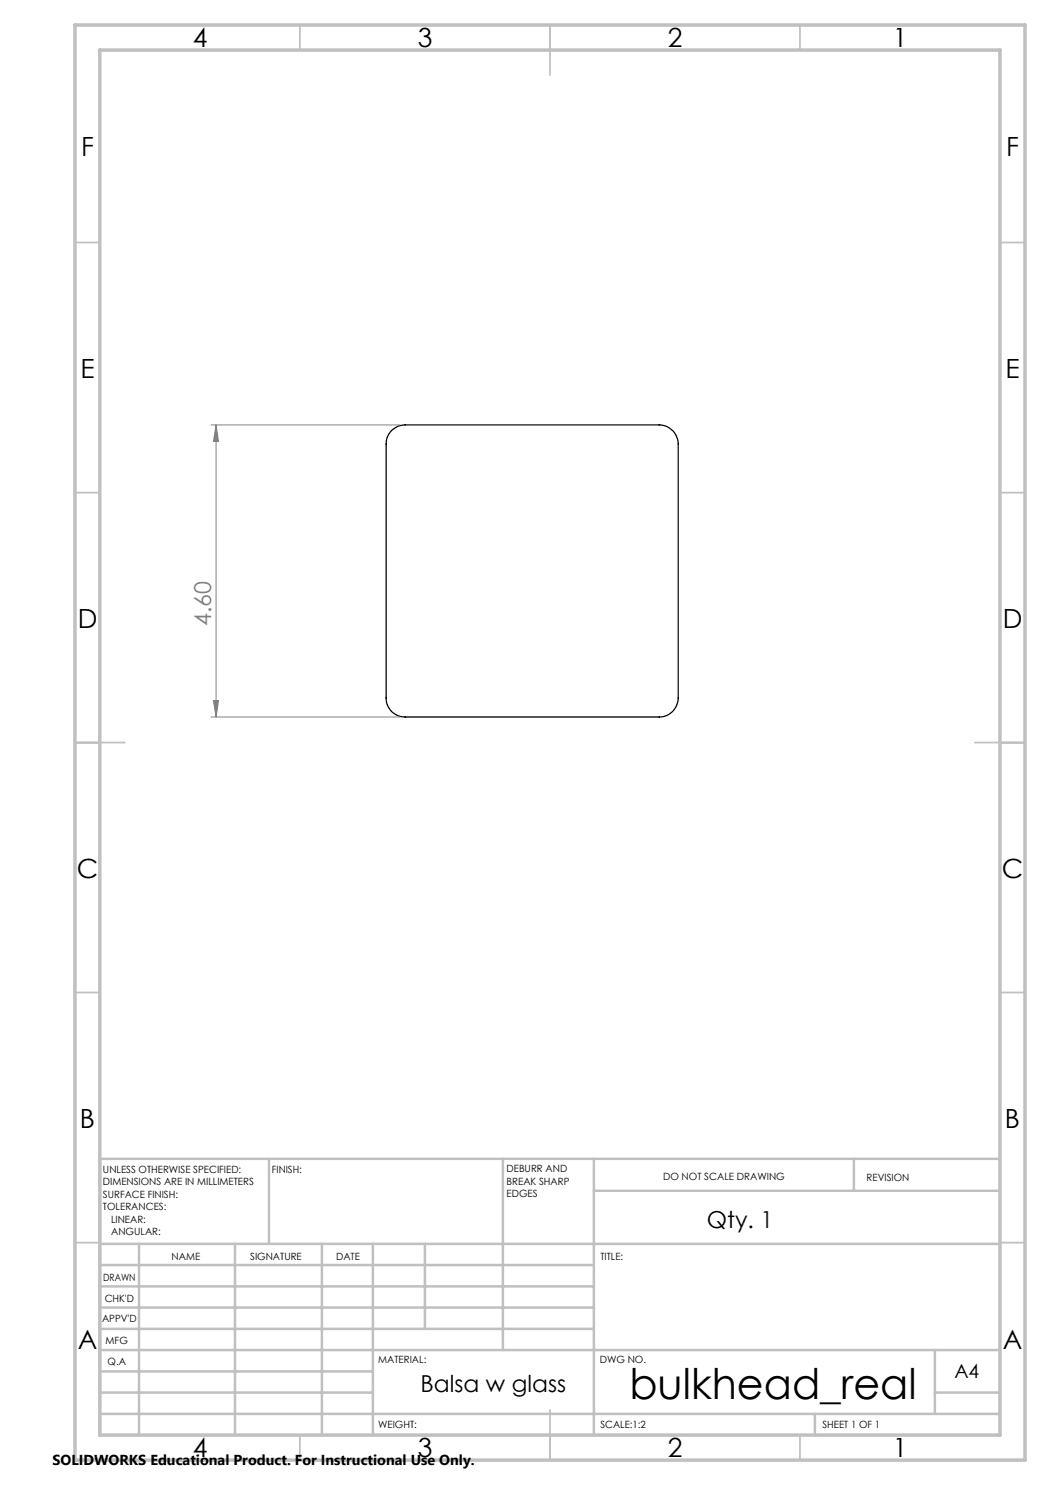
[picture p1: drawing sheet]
<svg xmlns="http://www.w3.org/2000/svg" width="210mm" height="297mm" viewBox="0 0 210 297" stroke-linecap="round" stroke-linejoin="round" font-family="sans-serif">
<path d="M78.3 86.1l.4-.3a3.4 3.4 0 0 1 2.3-.8h50.8a3.9 3.9 0 0 1 3.8 3.8v50.8a3.8 3.8 0 0 1-3.8 3.8h-50.8a3.7 3.7 0 0 1-3.8-3.8v-50.8l.3-1.5z" fill="none" stroke="#000" stroke-width=".25"/>
<path d="M42.2 85h37.8M43.2 85l.5 3.3h-1zM43.2 85v58.4M42.2 143.4h37.8M42.7 140.1h1l-.5 3.3z" fill="none" stroke="#808080" stroke-width=".2"/>
<g fill="none" stroke="#c0c0c0" stroke-width=".35">
<path d="M60 5v5M110 5v10M160 5v5M15 48.5h5M200 48.5h5M15 98.5h5M200 98.5h5M15 148.5h10M195 148.5h10M15 198.5h5M200 198.5h5M15 248.5h5"/>
<path d="M200 248.5h5M60 287v5M110 282v10M160 287v5"/>
</g>
<g fill="none" stroke="#c0c0c0" stroke-width=".5">
<path d="M53.8 231.8v17M100.6 231.8v38.2M118.8 231.8v55.2M118.8 238.2h81.2M170.8 231.8v6.4M200 231.8h-180v55.2M20 248.8h180M20 257.3h98.8M20 253h98.8M27.8 248.8v38.2M47 248.8v38.2M64.4 248.8v38.2"/>
<path d="M74.6 248.8v38.2M85 248.8v17M20 265.8h98.8M20 261.5h98.8M20 278.5h54.6M20 274.3h54.6M20 270h180M187 278.5h13M187 270v12.8M20 282.8h180M163 282.8v4.2"/>
</g>
<path d="M15 5h190v287h-190zM20 10h180v277h-180z" fill="none" stroke="#c0c0c0" stroke-width=".7"/>
<path d="M43.2 85l.5 3.3h-1zM42.7 140.1h1l-.5 3.3z" fill="#808080"/>
<text font-size="8.5" x="125.9" y="279.7">bulkhead_real</text>
<g font-size="5.3">
<text x="38.5" y="9.5">4</text>
<text x="83.5" y="9.5">3</text>
<text x="133.6" y="9.5">2</text>
<text x="178.6" y="9.5">1</text>
<text x="16.2" y="31.3">F</text>
<text x="201.2" y="31.3">F</text>
<text x="16.1" y="75.5">E</text>
<text x="201.1" y="75.5">E</text>
<text x="15.5" y="125.5">D</text>
<text x="200.5" y="125.5">D</text>
<text x="15.4" y="175.5">C</text>
<text x="200.4" y="175.5">C</text>
<text x="16" y="225.5">B</text>
<text x="201" y="225.5">B</text>
<text x="15.5" y="269.8">A</text>
<text x="200.5" y="269.8">A</text>
<text x="38.5" y="291.5">4</text>
<text x="83.5" y="291.5">3</text>
<text x="133.6" y="291.5">2</text>
<text x="178.6" y="291.5">1</text>
</g>
<text font-size="4.7" fill="#808080" x="42.2" y="125.2" transform="rotate(-90 42.2 125.2)">4.60</text>
<g font-size="4.7">
<text x="141.4" y="245.7">Qty. 1</text>
<text x="84.1" y="278.4">Balsa w glass</text>
</g>
<text font-size="3.9" x="190.9" y="275.5">A4</text>
<text font-size="2.9" x="10.5" y="292.9">SOLIDWORKS Educational Product. For Instructional Use Only.</text>
<g font-size="2">
<text x="20.6" y="234.6">UNLESS OTHERWISE SPECIFIED:</text>
<text x="20.6" y="237.1">DIMENSIONS ARE IN MILLIMETERS</text>
<text x="20.6" y="239.6">SURFACE FINISH:</text>
<text x="54.4" y="234.6">FINISH:</text>
<text x="101.3" y="234.5">DEBURR AND</text>
<text x="101.3" y="237">BREAK SHARP</text>
<text x="101.3" y="239.5">EDGES</text>
<text x="132.6" y="236">DO NOT SCALE DRAWING</text>
<text x="173.3" y="236.2">REVISION</text>
<text x="20.6" y="242.1">TOLERANCES:</text>
<text x="22.2" y="244.6">LINEAR:</text>
<text x="22.2" y="247.1">ANGULAR:</text>
<text x="34.3" y="252">NAME</text>
<text x="50" y="251.9">SIGNATURE</text>
<text x="67.2" y="251.9">DATE</text>
<text x="120.1" y="251.9">TITLE:</text>
<text x="20.6" y="256.1">DRAWN</text>
<text x="20.9" y="260.3">CHK'D</text>
<text x="20.4" y="264.4">APPV'D</text>
<text x="21.1" y="268.8">MFG</text>
<text x="21.5" y="273">Q.A</text>
<text x="75.6" y="272.5">MATERIAL:</text>
<text x="120" y="272.5">DWG NO.</text>
<text x="75.6" y="285.5">WEIGHT:</text>
<text x="120.1" y="285.6">SCALE:1:2</text>
<text x="164.5" y="285.6">SHEET 1 OF 1</text>
</g>
</svg>
